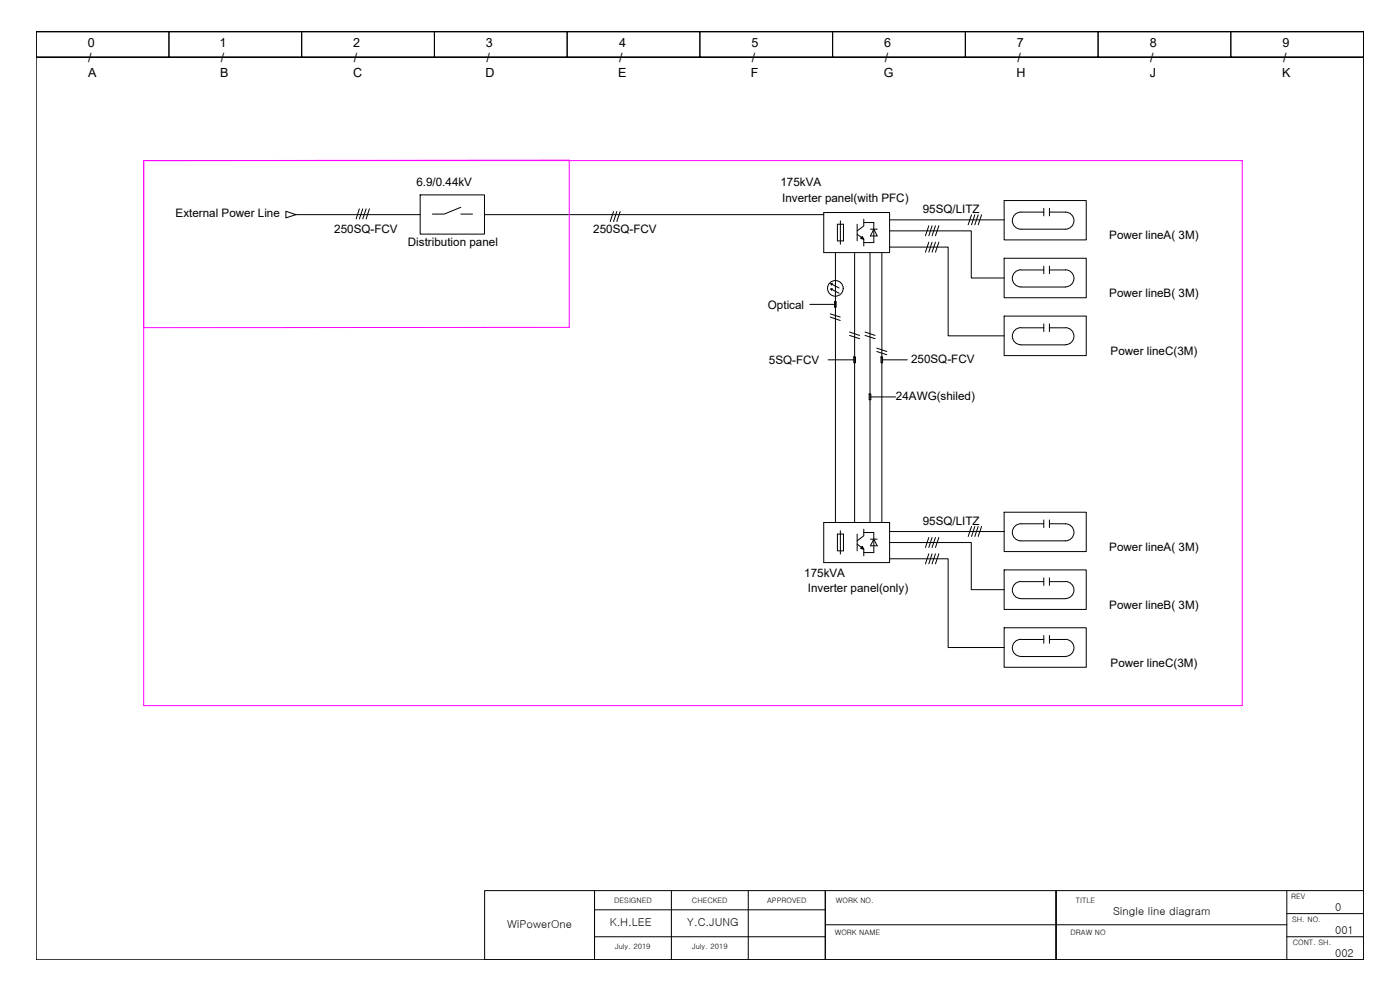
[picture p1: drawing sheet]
<svg xmlns="http://www.w3.org/2000/svg" width="420mm" height="297mm" viewBox="0 0 420 297" stroke-linecap="round" stroke-linejoin="round" font-family="sans-serif">
<!-- layer: 0 -->
<g fill="none" stroke="#000" stroke-width=".3">
<path d="M10.9 9.5h398.3v278.5h-398.3zM10.9 17.2v-7.7h39.8v7.7h-39.8h39.8v-7.7h39.8v7.7h-39.8h39.8v-7.7h39.9v7.7h-39.9h39.9v-7.7h39.8v7.7h-39.8h39.8v-7.7h39.8v7.7h-39.8h39.8v-7.7h39.9v7.7h-39.9h39.9v-7.7h39.8v7.7h-39.8h39.8v-7.7h39.9v7.7h-39.9h39.9v-7.7h39.8v7.7h-39.8h39.8v-7.7h39.8v7.7h-39.8h39.8M10.9 9.5h398.3M126.1 58.5h19.3v11.7h-19.3zM85.8 63.4l3 1-3 1zM88.8 64.4h37.3M107.9 62.7l-1 3M108.9 62.7l-1 3M109.9 62.7l-1 3M110.9 62.7l-1 3M138.3 62.2l-5 2h-3.5M138.3 64.2h3.5"/>
<path d="M145.4 64.4h101.8M184.1 63.5l-1 3M185.1 63.5l-1 3M186.1 63.5l-1 3M247.2 63.8h19.8v12h-19.8zM250.7 75.8v81M251.3 67.3h1.8v5h-1.8zM252.2 66.3v7M256.5 75.8v81M257.2 70.3l2 1.5-.9-.2 .5-.6 .4 .8v2M257.2 67.3v5M259.2 65.8v2l-2 1.5"/>
<path d="M259.2 66.8h3v6h-3M261.1 75.8v81M261.2 68.8h2.1M262.2 68.8l1.1 2h-2.1zM264.7 75.8v81M267 69.3h24.5v14.1h9.9M267 74.1h17.6v26.7h16.8M267 66h34.4M278.8 67.7l-1.1 3.1M278.8 72.7l-1.1 3M279.7 67.7l-.9 3.1M279.7 72.7l-.9 3"/>
<path d="M280.7 67.7l-1 3.1M280.7 72.7l-1 3M281.8 67.7l-1.1 3.1M281.8 72.7l-1.1 3M291.6 64.4l-1 3.1M292.6 64.4l-1 3.1M293.6 64.4l-1 3.1M294.6 64.4l-1 3.1M301.4 60.2h24.6v11.8h-24.6zM301.4 77.5h24.6v11.8h-24.6zM306.4 63.6a2.56 2.56 0 0 0-2.6 2.6 2.56 2.56 0 0 0 2.6 2.6M306.4 63.6h6.9"/>
<path d="M313.3 62.5v2.3M313.3 79.9v2.2M314.9 63.6h4.9a2.56 2.56 0 0 1 2.5 2.6 2.56 2.56 0 0 1-2.5 2.6h-13.4M314.9 62.5v2.3M314.9 79.9v2.2M243 91.3h7.7M249.2 94.2l3 .9M249.2 95.1l3 1.1M249.5 87.1l-.2-.4 2.5 1.3M249.6 85.6l-.3-.5 2.5 1.3M249.8 86.6l-.5 .1M249.8 85l-.5 .1"/>
<path d="M250.5 90.5h.4v1.7h-.4zM255 99.6l3 1M259.6 99.6l3 1M301.4 94.8h24.6v11.9h-24.6zM306.4 81a2.56 2.56 0 0 0-2.6 2.5 2.56 2.56 0 0 0 2.6 2.6M306.4 98.3a2.56 2.56 0 0 0-2.6 2.6 2.56 2.56 0 0 0 2.6 2.5M306.4 81h6.9M306.4 86.1h13.4M306.4 98.4h6.9M313.3 97.2v2.3M314.9 97.2v2.3M314.9 81h4.9"/>
<path d="M314.9 98.4h4.9M319.8 81a2.56 2.56 0 0 1 2.5 2.5 2.56 2.56 0 0 1-2.5 2.6M319.8 98.3a2.56 2.56 0 0 1 2.5 2.6 2.56 2.56 0 0 1-2.5 2.5l-13.4 .1M248.5 108h7.7M255 100.6l3 1M256.2 107.1h.5v1.8h-.5zM259.6 100.6l3 1M260.8 118.2h.6v1.7h-.6zM261.1 119.1h7.7M263.1 104.5l3 1M263.1 105.5l3 .9M264.4 107.1h.5v1.8h-.5z"/>
<path d="M264.7 108h7.6M247.2 156.8h19.8v12h-19.8zM252.2 159.3v7M259.2 158.8v2l-2 1.5M259.2 159.8h3v6h-3M267 159.5h34.4M291.6 158l-1 3M292.6 158l-1 3M293.6 158l-1 3M294.6 158l-1 3M301.4 153.7h24.6v11.8h-24.6zM306.4 157.2a2.56 2.56 0 0 0-2.6 2.5 2.56 2.56 0 0 0 2.6 2.6"/>
<path d="M306.4 157.2h6.9M313.3 156v2.3M314.9 157.2h4.9a2.56 2.56 0 0 1 2.5 2.5 2.56 2.56 0 0 1-2.5 2.6h-13.4M314.9 156v2.3M251.3 160.2h1.8v5.1h-1.8zM257.2 163.3l2 1.5-.9-.2 .5-.7 .4 .9v2M257.2 160.2v5.1M261.2 161.8h2.1M262.2 161.8l1.1 2h-2.1zM267 162.8h24.5v14.1h9.9M267 167.7h17.6v26.6h16.8M278.8 161.3l-1.1 3"/>
<path d="M278.8 166.2l-1.1 3M279.7 161.3l-.9 3M279.7 166.2l-.9 3M280.7 161.3l-1 3M280.7 166.2l-1 3M281.8 161.3l-1.1 3M281.8 166.2l-1.1 3M301.4 171h24.6v11.9h-24.6zM306.4 174.5a2.56 2.56 0 0 0-2.6 2.5 2.56 2.56 0 0 0 2.6 2.6M306.4 174.5h6.9M313.3 173.4v2.3M314.9 173.4v2.3"/>
<path d="M314.9 174.5h4.9M319.8 174.5a2.56 2.56 0 0 1 2.5 2.5 2.56 2.56 0 0 1-2.5 2.6h-13.4M301.4 188.4h24.6v11.8h-24.6zM306.4 191.8a2.56 2.56 0 0 0-2.6 2.6 2.56 2.56 0 0 0 2.6 2.5M306.4 191.9h6.9M306.4 197h13.4M313.3 190.7v2.3M314.9 191.9l4.9-.1a2.56 2.56 0 0 1 2.5 2.6 2.56 2.56 0 0 1-2.5 2.5M314.9 190.7v2.3M145.4 267.2h33v20.8h-33zM178.4 267.2v20.8v-20.8h230.8M178.4 288h230.6"/>
<circle cx="250.7" cy="86.5" r="2.35"/>
</g>
<!-- layer: T-SIZE-2 -->
<path d="M178.4 273h69.3M178.4 267.2v20.8M201.5 267.2v20.8M224.6 267.2v20.8M247.7 267.2v20.8M247.7 277.5h138.5M316.9 267.2v20.8M386.2 267.2v20.8M386.2 274.1h23M178.4 281.1h69.3M386.2 281.1h23" fill="none" stroke="#000" stroke-width=".3"/>
<!-- layer: 0 -->
<path d="M43.1 48.2h329.7v163.5h-329.7zM43.1 48.2l127.7-.1v50.1l-127.7 .1z" fill="none" stroke="#f0f" stroke-width=".3"/>
<g font-size="3.8">
<text x="26.3" y="14.1">0</text>
<text x="65.9" y="14.1">1</text>
<text x="106" y="14.1">2</text>
<text x="145.8" y="14.1">3</text>
<text x="185.8" y="14.1">4</text>
<text x="225.5" y="14.1">5</text>
<text x="265.4" y="14.1">6</text>
<text x="305.2" y="14.1">7</text>
<text x="345" y="14.1">8</text>
<text x="384.9" y="14.1">9</text>
<text x="26.5" y="18.6">/</text>
<text x="26.5" y="23.1">A</text>
<text x="66" y="23.1">B</text>
<text x="66.3" y="18.6">/</text>
<text x="105.9" y="23.2">C</text>
<text x="106.2" y="18.6">/</text>
<text x="145.7" y="23.1">D</text>
<text x="146" y="18.6">/</text>
<text x="185.5" y="23.1">E</text>
<text x="185.8" y="18.6">/</text>
<text x="225.4" y="23.1">F</text>
<text x="225.7" y="18.6">/</text>
<text x="265.3" y="23.2">G</text>
<text x="265.5" y="18.6">/</text>
<text x="305" y="23.1">H</text>
<text x="305.3" y="18.6">/</text>
<text x="345.1" y="23.1">J</text>
<text x="345.2" y="18.6">/</text>
<text x="384.8" y="23.1">K</text>
<text x="385" y="18.6">/</text>
</g>
<g font-size="3.5">
<text x="125" y="55.9">6.9/0.44kV</text>
<text x="234.2" y="55.9">175kVA</text>
<text x="52.7" y="65">External Power Line</text>
<text x="234.8" y="60.5">Inverter panel(with PFC)</text>
<text x="276.9" y="64">95SQ/LITZ</text>
<text x="100.3" y="70">250SQ-FCV</text>
<text x="178" y="70">250SQ-FCV</text>
<text x="332.9" y="71.8">Power lineA( 3M)</text>
<text x="122.4" y="73.9">Distribution panel</text>
<text x="332.9" y="89.2">Power lineB( 3M)</text>
<text x="230.4" y="92.6">Optical</text>
<text x="333.3" y="106.5">Power lineC(3M)</text>
<text x="230.7" y="109.3">5SQ-FCV</text>
<text x="273.4" y="108.8">250SQ-FCV</text>
<text x="268.9" y="120.1">24AWG(shiled)</text>
<text x="276.9" y="157.5">95SQ/LITZ</text>
<text x="332.9" y="165.3">Power lineA( 3M)</text>
<text x="241.4" y="173.2">175kVA</text>
<text x="242.4" y="177.8">Inverter panel(only)</text>
<text x="332.9" y="182.7">Power lineB( 3M)</text>
<text x="333.3" y="200">Power lineC(3M)</text>
</g>
<g font-size="3.3">
<text x="334" y="274.5">Single line diagram</text>
<text x="400.7" y="273.2">0</text>
<text x="152.2" y="278.5">WiPowerOne</text>
<text x="183" y="277.9">K.H.LEE</text>
<text x="206.3" y="277.9">Y.C.JUNG</text>
<text x="400.7" y="280.1">001</text>
<text x="400.7" y="287">002</text>
</g>
<g font-size="2.2">
<text x="387.5" y="269.6">REV</text>
<text x="184.3" y="270.9">DESIGNED</text>
<text x="207.7" y="270.9">CHECKED</text>
<text x="230.2" y="270.9">APPROVED</text>
<text x="250.9" y="270.9">WORK NO.</text>
<text x="322.9" y="270.9">TITLE</text>
<text x="250.5" y="280.6">WORK NAME</text>
<text x="321.3" y="280.6">DRAW NO</text>
<text x="387.8" y="276.5">SH. NO.</text>
<text x="184.6" y="284.7">July. 2019</text>
<text x="207.7" y="284.7">July. 2019</text>
<text x="388" y="283.6">CONT. SH.</text>
</g>
</svg>
